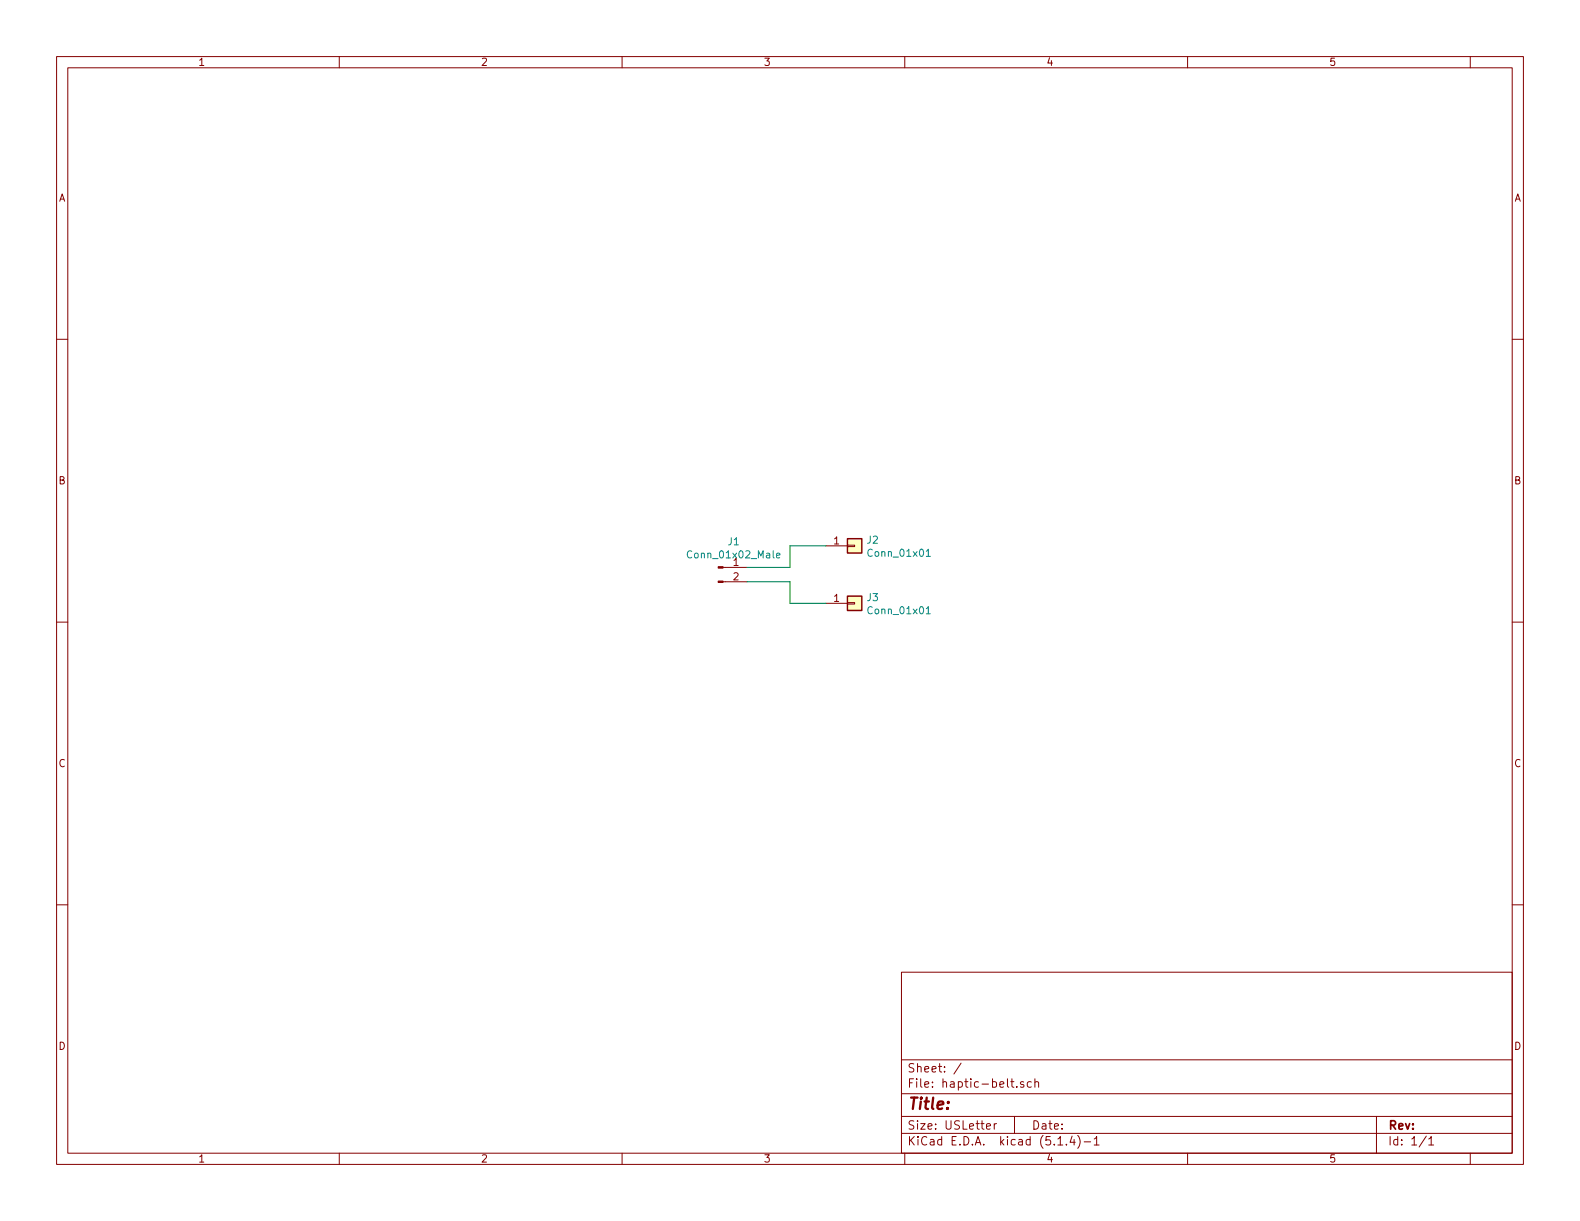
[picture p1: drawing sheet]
EESchema Schematic File Version 4
EELAYER 30 0
EELAYER END
$Descr USLetter 11000 8500
encoding utf-8
Sheet 1 1
Title ""
Date ""
Rev ""
Comp ""
Comment1 ""
Comment2 ""
Comment3 ""
Comment4 ""
$EndDescr
$Comp
L Connector:Conn_01x02_Male J1
U 1 1
P 5000 3950
F 0 "J1" H 5108 4131 50  0000 C CNN
F 1 "Conn_01x02_Male" H 5108 4040 50  0000 C CNN
F 2 "Connector_PinHeader_2.54mm:PinHeader_1x02_P2.54mm_Horizontal" H 5000 3950 50  0001 C CNN
F 3 "~" H 5000 3950 50  0001 C CNN
	1    5000 3950
	1    0    0    -1  
$EndComp
$Comp
L Connector_Generic:Conn_01x01 J2
U 1 1
P 5950 3800
F 0 "J2" H 6030 3842 50  0000 L CNN
F 1 "Conn_01x01" H 6030 3751 50  0000 L CNN
F 2 "SMD_Packages:1Pin" H 5950 3800 50  0001 C CNN
F 3 "~" H 5950 3800 50  0001 C CNN
	1    5950 3800
	1    0    0    -1  
$EndComp
$Comp
L Connector_Generic:Conn_01x01 J3
U 1 1
P 5950 4200
F 0 "J3" H 6030 4242 50  0000 L CNN
F 1 "Conn_01x01" H 6030 4151 50  0000 L CNN
F 2 "SMD_Packages:1Pin" H 5950 4200 50  0001 C CNN
F 3 "~" H 5950 4200 50  0001 C CNN
	1    5950 4200
	1    0    0    -1  
$EndComp
Wire Wire Line
	5200 3950 5500 3950
Wire Wire Line
	5500 3950 5500 3800
Wire Wire Line
	5500 3800 5750 3800
Wire Wire Line
	5200 4050 5500 4050
Wire Wire Line
	5500 4050 5500 4200
Wire Wire Line
	5500 4200 5750 4200
$EndSCHEMATC
